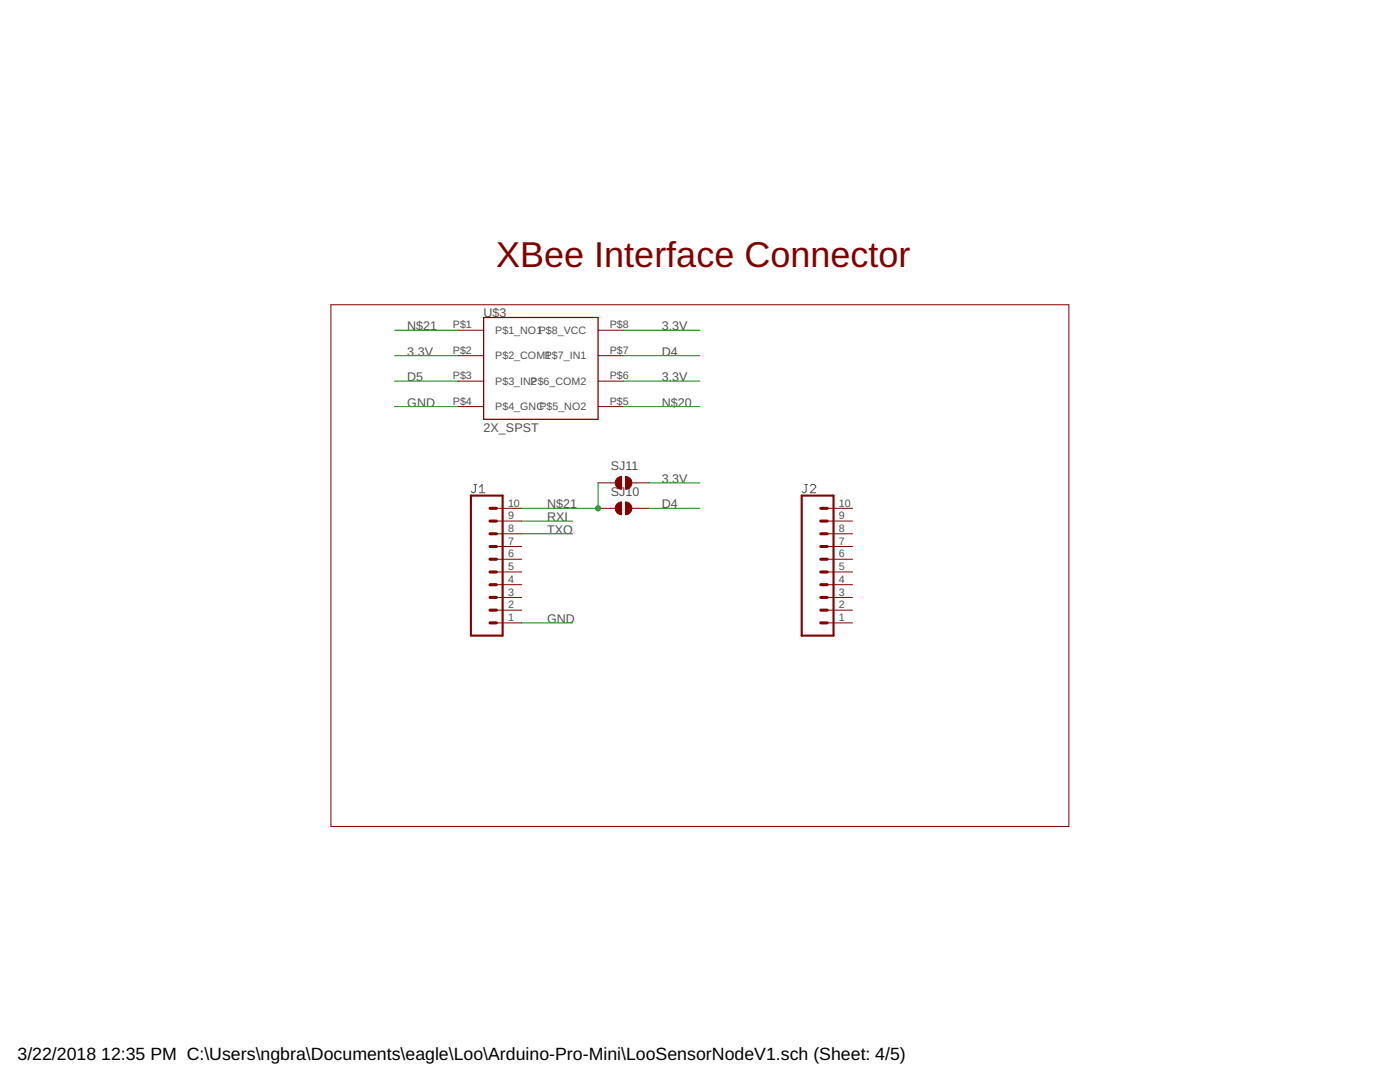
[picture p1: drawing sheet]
<svg xmlns="http://www.w3.org/2000/svg" width="279mm" height="216mm" viewBox="0 0 279 216" stroke-linecap="round" stroke-linejoin="round" font-family="sans-serif">
<path d="M94.6 96.7h.5M94.9 96.7v1.3l-.3 .3h-.3l-.3-.3M95.7 98.3h1.1M95.7 97.2l.5-.5v1.6M160.6 96.7h.5M160.9 96.7v1.3l-.3 .3h-.3l-.2-.3M161.7 97l.3-.3h.5l.3 .3v.2l-1.1 1.1h1.1" fill="none" stroke="#505050" stroke-width=".2"/>
<g fill="none" stroke="#800000" stroke-width=".2">
<path d="M66 60.8h147.3v104.1h-147.3zM91.4 65.9h5.1M91.4 71h5.1M91.4 76.1h5.1M119.4 65.9h5M119.4 71h5M119.4 76.1h5M91.4 81.1h5.1M119.4 96.4h3.4M119.4 81.1h5M126.1 96.4h3.4M99.1 119.2h5"/>
<path d="M99.1 116.7h5M99.1 114.1h5M99.1 111.6h5M99.1 109.1h5M99.1 106.5h5M99.1 104h5M99.1 101.4h5M119.4 101.4h3.4M126.1 101.4h3.4M165.1 119.2h5M165.1 116.7h5M165.1 114.1h5"/>
<path d="M165.1 111.6h5M165.1 109.1h5M165.1 106.5h5M165.1 104h5M165.1 101.4h5M99.1 124.3h5M99.1 121.8h5M165.1 124.3h5M165.1 121.8h5"/>
</g>
<path d="M94 98.9h6.3v27.9h-6.3zM160 98.9h6.3v27.9h-6.3z" fill="none" stroke="#800000" stroke-width=".42"/>
<g fill="none" stroke="#800000" stroke-width=".61">
<path d="M97.8 119.2h1.3M97.8 114.1h1.3M97.8 116.7h1.3M97.8 111.6h1.3M97.8 109.1h1.3M97.8 106.5h1.3M97.8 104h1.3M97.8 101.4h1.3M163.8 119.2h1.3M163.8 114.1h1.3M163.8 116.7h1.3M163.8 111.6h1.3"/>
<path d="M163.8 109.1h1.3M163.8 106.5h1.3M163.8 104h1.3M163.8 101.4h1.3M97.8 121.8h1.3M97.8 124.3h1.3M163.8 121.8h1.3M163.8 124.3h1.3"/>
</g>
<g fill="#800000" stroke="#800000" stroke-width=".2">
<path d="M124.8 100.2a1.27 1.27 0 0 1 1.3 1.2 1.27 1.27 0 0 1-1.3 1.3z" fill-rule="evenodd"/>
<path d="M123.1 100.6l.5-.4h.5v2.5a1.27 1.27 0 0 1-1.2-.8 1.27 1.27 0 0 1 .2-1.3z" fill-rule="evenodd"/>
<path d="M124.8 95.1a1.27 1.27 0 0 1 1.3 1.3 1.27 1.27 0 0 1-1.3 1.2z" fill-rule="evenodd"/>
<path d="M123.1 95.5l.5-.3 .5-.1v2.5a1.27 1.27 0 0 1-1.2-.7 1.27 1.27 0 0 1 .2-1.4z" fill-rule="evenodd"/>
</g>
<path d="M96.5 63.4h22.9v20.3h-22.9z" fill="none" stroke="#800000" stroke-width=".25"/>
<g fill="none" stroke="#008000" stroke-width=".2">
<path d="M78.7 65.9h12.7M78.7 71h12.7M78.7 76.1h12.7M124.4 65.9h15.3M124.4 71h15.3M124.4 76.1h15.3M78.7 81.1h12.7M119.4 96.4v5h-15.3M124.4 81.1h15.3M129.5 96.4h10.2M104.1 104h10.2M104.1 106.5h10.2"/>
<path d="M129.5 101.4h10.2M104.1 124.3h10.2"/>
</g>
<circle cx="119.4" cy="101.4" r=".51" fill="#008000" stroke="#008000" stroke-width=".2"/>
<text font-size="7.2" fill="#800000" x="99" y="53.2">XBee Interface Connector</text>
<g font-size="3.5">
<text x="3.5" y="211.4">3/22/2018</text>
<text x="20.2" y="211.4">12:35 PM C:\Users\ngbra\Documents\eagle\Loo\Arduino-Pro-Mini\LooSensorNodeV1.sch (Sheet: 4/5)</text>
</g>
<g font-size="2.5" fill="#505050">
<text x="81.3" y="65.9">N$21</text>
<text x="96.5" y="63.3">U$3</text>
<text x="132.1" y="65.9">3.3V</text>
<text x="81.3" y="71">3.3V</text>
<text x="132.1" y="71">D4</text>
<text x="81.3" y="76">D5</text>
<text x="132.1" y="76">3.3V</text>
<text x="81.3" y="81.1">GND</text>
<text x="132.1" y="81.1">N$20</text>
<text x="96.5" y="86.2">2X_SPST</text>
<text x="121.9" y="93.8">SJ11</text>
<text x="109.2" y="101.4">N$21</text>
<text x="121.9" y="98.9">SJ10</text>
<text x="132.1" y="96.4">3.3V</text>
<text x="132.1" y="101.4">D4</text>
<text x="109.2" y="104">RXI</text>
<text x="109.2" y="106.5">TXO</text>
<text x="109.2" y="124.3">GND</text>
</g>
<g font-size="2.1" fill="#505050">
<text x="90.4" y="65.5">P$1</text>
<text x="121.7" y="65.5">P$8</text>
<text x="90.4" y="70.6">P$2</text>
<text x="98.8" y="66.6">P$1_NO1P$8_VCC</text>
<text x="98.8" y="71.7">P$2_COMP$7_IN1</text>
<text x="108.8" y="71.7">1</text>
<text x="121.7" y="70.6">P$7</text>
<text x="90.4" y="75.7">P$3</text>
<text x="98.8" y="76.8">P$3_INP$6_COM2</text>
<text x="106" y="76.8">2</text>
<text x="121.7" y="75.7">P$6</text>
<text x="90.4" y="80.8">P$4</text>
<text x="98.8" y="81.9">P$4_GNCP$5_NO2</text>
<text x="121.7" y="80.8">P$5</text>
<text x="101.4" y="101.1">10</text>
<text x="167.4" y="101.1">10</text>
<text x="101.4" y="106.2">8</text>
<text x="101.4" y="103.6">9</text>
<text x="167.4" y="106.2">8</text>
<text x="167.4" y="103.6">9</text>
<text x="101.4" y="113.8">5</text>
<text x="101.4" y="111.2">6</text>
<text x="101.4" y="108.7">7</text>
<text x="167.4" y="113.8">5</text>
<text x="167.4" y="111.2">6</text>
<text x="167.4" y="108.7">7</text>
<text x="101.4" y="118.9">3</text>
<text x="101.4" y="116.3">4</text>
<text x="167.4" y="118.9">3</text>
<text x="167.4" y="116.3">4</text>
<text x="101.4" y="123.9">1</text>
<text x="101.4" y="121.4">2</text>
<text x="167.4" y="123.9">1</text>
<text x="167.4" y="121.4">2</text>
</g>
</svg>
